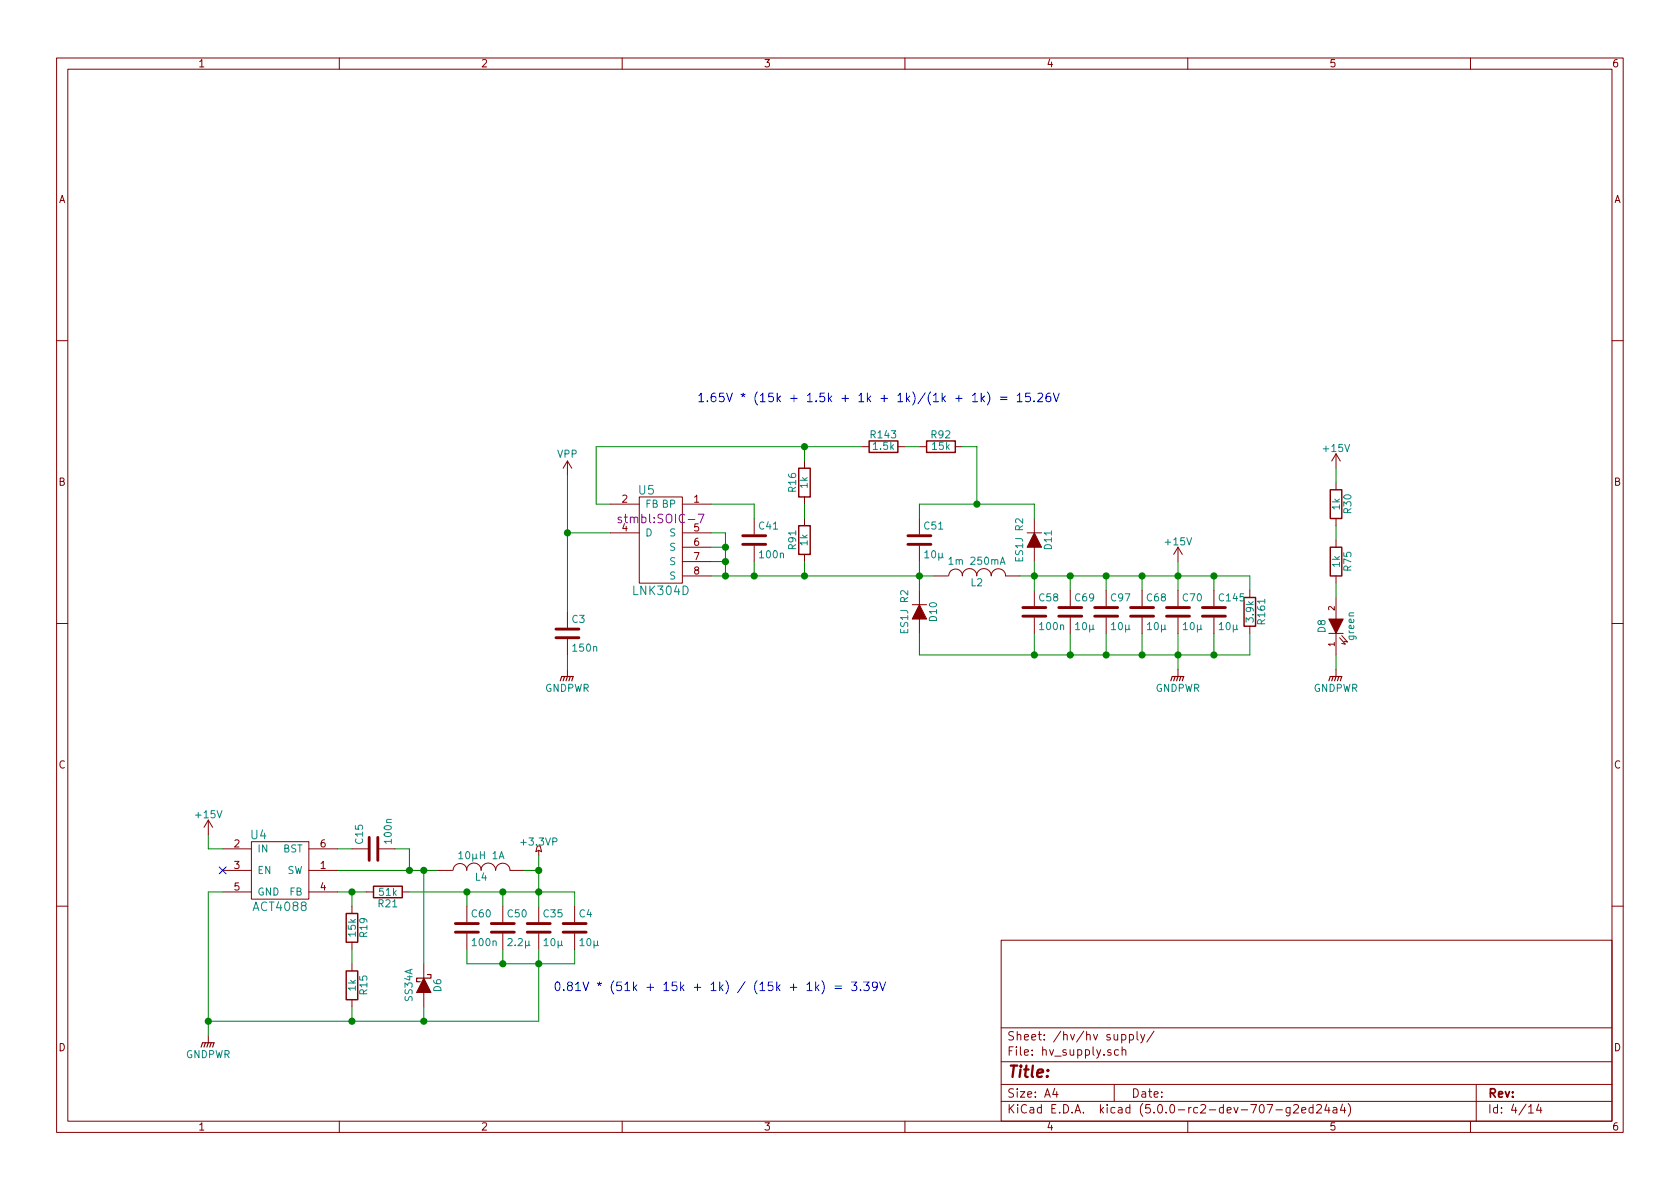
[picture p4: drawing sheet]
EESchema Schematic File Version 4
LIBS:stmbl_4.0-cache
EELAYER 26 0
EELAYER END
$Descr A4 11693 8268
encoding utf-8
Sheet 4 14
Title ""
Date ""
Rev ""
Comp ""
Comment1 ""
Comment2 ""
Comment3 ""
Comment4 ""
$EndDescr
$Comp
L stmbl:D D10
U 1 1
P 6400 4250
F 0 "D10" H 6400 4350 50  0000 C CNN
F 1 "ES1J R2" H 6400 4150 50  0000 C CNN
F 2 "stmbl:SMA_Standard" H 6400 4250 60  0001 C CNN
F 3 "" H 6400 4250 60  0000 C CNN
F 4 "" H 6400 4250 60  0001 C CNN "InternalName"
F 5 "ES1J-LTP" H 6400 4250 60  0001 C CNN "Manufacturer No"
F 6 "" H 6400 4250 60  0001 C CNN "Voltage"
F 7 "" H 6400 4250 60  0001 C CNN "Source"
F 8 "" H 6400 4250 60  0001 C CNN "Tolerance"
	1    6400 4250
	0    1    1    0   
$EndComp
$Comp
L stmbl:D D11
U 1 1
P 7200 3750
F 0 "D11" H 7200 3850 50  0000 C CNN
F 1 "ES1J R2" H 7200 3650 50  0000 C CNN
F 2 "stmbl:SMA_Standard" H 7200 3750 60  0001 C CNN
F 3 "" H 7200 3750 60  0000 C CNN
F 4 "" H 7200 3750 60  0001 C CNN "InternalName"
F 5 "ES1J-LTP" H 7200 3750 60  0001 C CNN "Manufacturer No"
F 6 "" H 7200 3750 60  0001 C CNN "Voltage"
F 7 "" H 7200 3750 60  0001 C CNN "Source"
F 8 "" H 7200 3750 60  0001 C CNN "Tolerance"
	1    7200 3750
	0    1    1    0   
$EndComp
$Comp
L stmbl:INDUCTOR L2
U 1 1
P 6800 4000
F 0 "L2" V 6750 4000 50  0000 C CNN
F 1 "1m 250mA" V 6900 4000 50  0000 C CNN
F 2 "stmbl:NPI31W" H 6800 4000 60  0001 C CNN
F 3 "" H 6800 4000 60  0000 C CNN
F 4 "" H 6800 4000 60  0001 C CNN "InternalName"
F 5 "DT3316P-105" H 6800 4000 60  0001 C CNN "Manufacturer No"
F 6 "" H 6800 4000 60  0001 C CNN "Voltage"
F 7 "" H 6800 4000 60  0001 C CNN "Source"
F 8 "" H 6800 4000 60  0001 C CNN "Tolerance"
	1    6800 4000
	0    -1   -1   0   
$EndComp
$Comp
L stmbl:C C58
U 1 1
P 7200 4250
F 0 "C58" H 7225 4350 50  0000 L CNN
F 1 "100n" H 7225 4150 50  0000 L CNN
F 2 "stmbl:C_0603" H 7238 4100 30  0001 C CNN
F 3 "" H 7200 4250 60  0000 C CNN
F 4 "50V" H 7200 4250 60  0001 C CNN "Voltage"
F 5 "" H 7200 4250 60  0001 C CNN "InternalName"
F 6 "" H 7200 4250 60  0001 C CNN "Manufacturer No"
F 7 "" H 7200 4250 60  0001 C CNN "Source"
F 8 "X7R" H 7200 4250 60  0001 C CNN "Tolerance"
	1    7200 4250
	1    0    0    -1  
$EndComp
$Comp
L stmbl:GNDPWR #PWR042
U 1 1
P 8200 4650
F 0 "#PWR042" H 8200 4450 50  0001 C CNN
F 1 "GNDPWR" H 8200 4520 50  0000 C CNN
F 2 "" H 8200 4600 60  0000 C CNN
F 3 "" H 8200 4600 60  0000 C CNN
	1    8200 4650
	1    0    0    -1  
$EndComp
$Comp
L stmbl:+15V #PWR043
U 1 1
P 8200 3900
F 0 "#PWR043" H 8200 3750 50  0001 C CNN
F 1 "+15V" H 8200 4040 50  0000 C CNN
F 2 "" H 8200 3900 60  0000 C CNN
F 3 "" H 8200 3900 60  0000 C CNN
	1    8200 3900
	1    0    0    -1  
$EndComp
$Comp
L stmbl:VPP #PWR044
U 1 1
P 3950 3300
F 0 "#PWR044" H 3950 3150 50  0001 C CNN
F 1 "VPP" H 3950 3450 50  0000 C CNN
F 2 "" H 3950 3300 60  0000 C CNN
F 3 "" H 3950 3300 60  0000 C CNN
	1    3950 3300
	1    0    0    -1  
$EndComp
$Comp
L stmbl:C C51
U 1 1
P 6400 3750
F 0 "C51" H 6425 3850 50  0000 L CNN
F 1 "10µ" H 6425 3650 50  0000 L CNN
F 2 "stmbl:C_0805" H 6438 3600 30  0001 C CNN
F 3 "" H 6400 3750 60  0000 C CNN
F 4 "25V" H 6400 3750 60  0001 C CNN "Voltage"
F 5 "" H 6400 3750 60  0001 C CNN "InternalName"
F 6 "" H 6400 3750 60  0001 C CNN "Manufacturer No"
F 7 "" H 6400 3750 60  0001 C CNN "Source"
F 8 "X7R" H 6400 3750 60  0001 C CNN "Tolerance"
	1    6400 3750
	1    0    0    -1  
$EndComp
$Comp
L stmbl:C C41
U 1 1
P 5250 3750
F 0 "C41" H 5275 3850 50  0000 L CNN
F 1 "100n" H 5275 3650 50  0000 L CNN
F 2 "stmbl:C_0603" H 5288 3600 30  0001 C CNN
F 3 "" H 5250 3750 60  0000 C CNN
F 4 "50V" H 5250 3750 60  0001 C CNN "Voltage"
F 5 "" H 5250 3750 60  0001 C CNN "InternalName"
F 6 "" H 5250 3750 60  0001 C CNN "Manufacturer No"
F 7 "" H 5250 3750 60  0001 C CNN "Source"
F 8 "X7R" H 5250 3750 60  0001 C CNN "Tolerance"
	1    5250 3750
	1    0    0    -1  
$EndComp
Connection ~ 7200 4550
Wire Wire Line
	6400 4550 6400 4400
Wire Wire Line
	7200 4400 7200 4550
Connection ~ 7200 4000
Wire Wire Line
	7200 3900 7200 4000
Wire Wire Line
	7200 3500 7200 3600
Wire Wire Line
	4950 4000 5050 4000
Wire Wire Line
	4950 3700 5050 3700
Wire Wire Line
	5050 3700 5050 3800
Connection ~ 5050 4000
Wire Wire Line
	4950 3800 5050 3800
Connection ~ 5050 3800
Wire Wire Line
	4950 3900 5050 3900
Connection ~ 5050 3900
Wire Wire Line
	6400 3900 6400 4000
Connection ~ 6400 4000
Wire Wire Line
	5250 3900 5250 4000
Connection ~ 5250 4000
Wire Wire Line
	5250 3600 5250 3500
Wire Wire Line
	5250 3500 4950 3500
$Comp
L stmbl:R R91
U 1 1
P 5600 3750
F 0 "R91" V 5680 3750 50  0000 C CNN
F 1 "1k" V 5600 3750 50  0000 C CNN
F 2 "stmbl:R_0603" V 5530 3750 30  0001 C CNN
F 3 "" H 5600 3750 30  0000 C CNN
F 4 "" H 5600 3750 30  0001 C CNN "InternalName"
F 5 "" H 5600 3750 30  0001 C CNN "Manufacturer No"
F 6 "" H 5600 3750 30  0001 C CNN "Voltage"
F 7 "" H 5600 3750 30  0001 C CNN "Source"
F 8 "1%" H 5600 3750 30  0001 C CNN "Tolerance"
	1    5600 3750
	-1   0    0    1   
$EndComp
$Comp
L stmbl:R R92
U 1 1
P 6550 3100
F 0 "R92" V 6630 3100 50  0000 C CNN
F 1 "15k" V 6550 3100 50  0000 C CNN
F 2 "stmbl:R_0603" V 6480 3100 30  0001 C CNN
F 3 "" H 6550 3100 30  0000 C CNN
F 4 "" H 6550 3100 30  0001 C CNN "InternalName"
F 5 "" H 6550 3100 30  0001 C CNN "Manufacturer No"
F 6 "" H 6550 3100 30  0001 C CNN "Voltage"
F 7 "" H 6550 3100 30  0001 C CNN "Source"
F 8 "1%" H 6550 3100 30  0001 C CNN "Tolerance"
	1    6550 3100
	0    -1   -1   0   
$EndComp
Wire Wire Line
	6400 3600 6400 3500
Wire Wire Line
	4150 3100 4150 3500
Wire Wire Line
	4150 3500 4250 3500
Wire Wire Line
	3950 3300 3950 3700
Wire Wire Line
	3950 3700 4250 3700
$Comp
L stmbl:LED D8
U 1 1
P 9300 4350
F 0 "D8" H 9300 4450 50  0000 C CNN
F 1 "green" H 9300 4250 50  0000 C CNN
F 2 "stmbl:LED-0805-SIDE" H 9300 4350 50  0001 C CNN
F 3 "" H 9300 4350 50  0000 C CNN
F 4 "" H 9300 4350 50  0001 C CNN "InternalName"
F 5 "LTST-S220KGKT" H 9300 4350 50  0001 C CNN "Manufacturer No"
F 6 "" H 9300 4350 50  0001 C CNN "Voltage"
F 7 "" H 9300 4350 50  0001 C CNN "Source"
F 8 "" H 9300 4350 50  0001 C CNN "Tolerance"
	1    9300 4350
	0    -1   -1   0   
$EndComp
$Comp
L stmbl:GNDPWR #PWR045
U 1 1
P 9300 4650
F 0 "#PWR045" H 9300 4450 50  0001 C CNN
F 1 "GNDPWR" H 9300 4520 50  0000 C CNN
F 2 "" H 9300 4600 60  0000 C CNN
F 3 "" H 9300 4600 60  0000 C CNN
	1    9300 4650
	1    0    0    -1  
$EndComp
$Comp
L stmbl:R R75
U 1 1
P 9300 3900
F 0 "R75" V 9380 3900 50  0000 C CNN
F 1 "1k" V 9300 3900 50  0000 C CNN
F 2 "stmbl:R_0603" V 9230 3900 30  0001 C CNN
F 3 "" H 9300 3900 30  0000 C CNN
F 4 "" H 9300 3900 30  0001 C CNN "InternalName"
F 5 "" H 9300 3900 30  0001 C CNN "Manufacturer No"
F 6 "" H 9300 3900 30  0001 C CNN "Voltage"
F 7 "" H 9300 3900 30  0001 C CNN "Source"
F 8 "1%" H 9300 3900 30  0001 C CNN "Tolerance"
	1    9300 3900
	1    0    0    -1  
$EndComp
$Comp
L stmbl:+15V #PWR046
U 1 1
P 9300 3250
F 0 "#PWR046" H 9300 3100 50  0001 C CNN
F 1 "+15V" H 9300 3390 50  0000 C CNN
F 2 "" H 9300 3250 60  0000 C CNN
F 3 "" H 9300 3250 60  0000 C CNN
	1    9300 3250
	1    0    0    -1  
$EndComp
Wire Wire Line
	9300 3650 9300 3750
Wire Wire Line
	9300 4050 9300 4150
Wire Wire Line
	9300 4550 9300 4650
$Comp
L stmbl:R R21
U 1 1
P 2700 6200
F 0 "R21" V 2780 6200 50  0000 C CNN
F 1 "51k" V 2700 6200 50  0000 C CNN
F 2 "stmbl:R_0603" V 2630 6200 30  0001 C CNN
F 3 "" H 2700 6200 30  0000 C CNN
F 4 "" H 2700 6200 30  0001 C CNN "InternalName"
F 5 "" H 2700 6200 30  0001 C CNN "Manufacturer No"
F 6 "" H 2700 6200 30  0001 C CNN "Voltage"
F 7 "" H 2700 6200 30  0001 C CNN "Source"
F 8 "1%" H 2700 6200 30  0001 C CNN "Tolerance"
	1    2700 6200
	0    1    1    0   
$EndComp
$Comp
L stmbl:R R19
U 1 1
P 2450 6450
F 0 "R19" V 2530 6450 50  0000 C CNN
F 1 "15k" V 2450 6450 50  0000 C CNN
F 2 "stmbl:R_0603" V 2380 6450 30  0001 C CNN
F 3 "" H 2450 6450 30  0000 C CNN
F 4 "" H 2450 6450 30  0001 C CNN "InternalName"
F 5 "" H 2450 6450 30  0001 C CNN "Manufacturer No"
F 6 "" H 2450 6450 30  0001 C CNN "Voltage"
F 7 "" H 2450 6450 30  0001 C CNN "Source"
F 8 "1%" H 2450 6450 30  0001 C CNN "Tolerance"
	1    2450 6450
	1    0    0    -1  
$EndComp
$Comp
L stmbl:D_Schottky D6
U 1 1
P 2950 6850
F 0 "D6" H 2950 6950 50  0000 C CNN
F 1 "SS34A" H 2950 6750 50  0000 C CNN
F 2 "stmbl:SMA_Standard" H 2950 6850 60  0001 C CNN
F 3 "" H 2950 6850 60  0000 C CNN
F 4 "" H 2950 6850 60  0001 C CNN "InternalName"
F 5 "SS34A" H 2950 6850 60  0001 C CNN "Manufacturer No"
F 6 "" H 2950 6850 60  0001 C CNN "Voltage"
F 7 "" H 2950 6850 60  0001 C CNN "Source"
F 8 "" H 2950 6850 60  0001 C CNN "Tolerance"
	1    2950 6850
	0    1    1    0   
$EndComp
$Comp
L stmbl:C C15
U 1 1
P 2600 5900
F 0 "C15" H 2625 6000 50  0000 L CNN
F 1 "100n" H 2625 5800 50  0000 L CNN
F 2 "stmbl:C_0603" H 2638 5750 30  0001 C CNN
F 3 "" H 2600 5900 60  0000 C CNN
F 4 "" H 2600 5900 60  0001 C CNN "InternalName"
F 5 "" H 2600 5900 60  0001 C CNN "Manufacturer No"
F 6 "50V" H 2600 5900 60  0001 C CNN "Voltage"
F 7 "" H 2600 5900 60  0001 C CNN "Source"
F 8 "X7R" H 2600 5900 60  0001 C CNN "Tolerance"
	1    2600 5900
	0    -1   -1   0   
$EndComp
$Comp
L stmbl:INDUCTOR L4
U 1 1
P 3350 6050
F 0 "L4" V 3300 6050 50  0000 C CNN
F 1 "10µH 1A" V 3450 6050 50  0000 C CNN
F 2 "stmbl:SMD_INDUCTOR_32x25" H 3350 6050 60  0001 C CNN
F 3 "" H 3350 6050 60  0000 C CNN
F 4 "" H 3350 6050 60  0001 C CNN "InternalName"
F 5 "LQH32PN100MNCL" H 3350 6050 60  0001 C CNN "Manufacturer No"
F 6 "" H 3350 6050 60  0001 C CNN "Voltage"
F 7 "" H 3350 6050 60  0001 C CNN "Source"
F 8 "" H 3350 6050 60  0001 C CNN "Tolerance"
	1    3350 6050
	0    -1   -1   0   
$EndComp
Wire Wire Line
	2350 5900 2450 5900
Wire Wire Line
	2350 6050 2850 6050
Wire Wire Line
	2950 6050 2950 6700
Wire Wire Line
	2350 6200 2450 6200
Wire Wire Line
	2450 6300 2450 6200
Connection ~ 2450 6200
Connection ~ 2850 6050
Connection ~ 3750 6050
$Comp
L stmbl:ACT4088 U4
U 1 1
P 1950 6050
F 0 "U4" H 1800 6300 60  0000 C CNN
F 1 "ACT4088" H 1950 5800 60  0000 C CNN
F 2 "stmbl:SOT-23-6" H 1950 6050 60  0001 C CNN
F 3 "" H 1950 6050 60  0000 C CNN
F 4 "" H 1950 6050 60  0001 C CNN "InternalName"
F 5 "ACT4088US" H 1950 6050 60  0001 C CNN "Manufacturer No"
F 6 "" H 1950 6050 60  0001 C CNN "Voltage"
F 7 "" H 1950 6050 60  0001 C CNN "Source"
F 8 "" H 1950 6050 60  0001 C CNN "Tolerance"
	1    1950 6050
	1    0    0    -1  
$EndComp
Wire Wire Line
	3750 7100 2950 7100
Wire Wire Line
	1450 6200 1450 7100
Wire Wire Line
	1450 5800 1450 5900
Wire Wire Line
	1450 5900 1550 5900
NoConn ~ 1550 6050
Connection ~ 2950 6050
Connection ~ 2950 7100
$Comp
L stmbl:GNDPWR #PWR047
U 1 1
P 1450 7200
F 0 "#PWR047" H 1450 7000 50  0001 C CNN
F 1 "GNDPWR" H 1450 7070 50  0000 C CNN
F 2 "" H 1450 7150 60  0000 C CNN
F 3 "" H 1450 7150 60  0000 C CNN
	1    1450 7200
	1    0    0    -1  
$EndComp
$Comp
L stmbl:+15V #PWR048
U 1 1
P 1450 5800
F 0 "#PWR048" H 1450 5650 50  0001 C CNN
F 1 "+15V" H 1450 5940 50  0000 C CNN
F 2 "" H 1450 5800 60  0000 C CNN
F 3 "" H 1450 5800 60  0000 C CNN
	1    1450 5800
	1    0    0    -1  
$EndComp
$Comp
L stmbl:+3.3VP #PWR049
U 1 1
P 3750 5950
F 0 "#PWR049" H 3900 5900 50  0001 C CNN
F 1 "+3.3VP" H 3750 6050 50  0000 C CNN
F 2 "" H 3750 5950 60  0000 C CNN
F 3 "" H 3750 5950 60  0000 C CNN
	1    3750 5950
	1    0    0    -1  
$EndComp
Connection ~ 2450 7100
Wire Wire Line
	2950 7000 2950 7100
$Comp
L stmbl:R R30
U 1 1
P 9300 3500
F 0 "R30" V 9380 3500 50  0000 C CNN
F 1 "1k" V 9300 3500 50  0000 C CNN
F 2 "stmbl:R_0603" V 9230 3500 30  0001 C CNN
F 3 "" H 9300 3500 30  0000 C CNN
F 4 "" H 9300 3500 30  0001 C CNN "InternalName"
F 5 "" H 9300 3500 30  0001 C CNN "Manufacturer No"
F 6 "" H 9300 3500 30  0001 C CNN "Voltage"
F 7 "" H 9300 3500 30  0001 C CNN "Source"
F 8 "1%" H 9300 3500 30  0001 C CNN "Tolerance"
	1    9300 3500
	1    0    0    -1  
$EndComp
Wire Wire Line
	9300 3250 9300 3350
Wire Wire Line
	8200 3900 8200 4000
Connection ~ 8200 4000
Wire Wire Line
	8200 4400 8200 4550
Connection ~ 8200 4550
Wire Wire Line
	7950 4000 7950 4100
Connection ~ 7950 4000
Wire Wire Line
	7450 4000 7450 4100
Connection ~ 7450 4000
Wire Wire Line
	7450 4550 7450 4400
Connection ~ 7450 4550
Wire Wire Line
	7950 4550 7950 4400
Connection ~ 7950 4550
$Comp
L stmbl:C C35
U 1 1
P 3750 6450
F 0 "C35" H 3775 6550 50  0000 L CNN
F 1 "10µ" H 3775 6350 50  0000 L CNN
F 2 "stmbl:C_0805" H 3788 6300 30  0001 C CNN
F 3 "" H 3750 6450 60  0000 C CNN
F 4 "25V" H 3750 6450 60  0001 C CNN "Voltage"
F 5 "" H 3750 6450 60  0001 C CNN "InternalName"
F 6 "" H 3750 6450 60  0001 C CNN "Manufacturer No"
F 7 "" H 3750 6450 60  0001 C CNN "Source"
F 8 "X7R" H 3750 6450 60  0001 C CNN "Tolerance"
	1    3750 6450
	1    0    0    -1  
$EndComp
$Comp
L stmbl:C C60
U 1 1
P 3250 6450
F 0 "C60" H 3275 6550 50  0000 L CNN
F 1 "100n" H 3275 6350 50  0000 L CNN
F 2 "stmbl:C_0603" H 3288 6300 30  0001 C CNN
F 3 "" H 3250 6450 60  0000 C CNN
F 4 "" H 3250 6450 60  0001 C CNN "InternalName"
F 5 "" H 3250 6450 60  0001 C CNN "Manufacturer No"
F 6 "50V" H 3250 6450 60  0001 C CNN "Voltage"
F 7 "" H 3250 6450 60  0001 C CNN "Source"
F 8 "X7R" H 3250 6450 60  0001 C CNN "Tolerance"
	1    3250 6450
	1    0    0    -1  
$EndComp
$Comp
L stmbl:lnk304D U5
U 1 1
P 4600 3600
F 0 "U5" H 4500 3800 60  0000 C CNN
F 1 "LNK304D" H 4600 3100 60  0000 C CNN
F 2 "stmbl:SOIC-7" H 4600 3600 60  0000 C CNN
F 3 "" H 4600 3600 60  0000 C CNN
F 4 "LNK304DN" H 4600 3600 50  0001 C CNN "Manufacturer No"
F 5 "" H 4600 3600 60  0001 C CNN "InternalName"
F 6 "" H 4600 3600 60  0001 C CNN "Voltage"
F 7 "" H 4600 3600 60  0001 C CNN "Source"
F 8 "" H 4600 3600 60  0001 C CNN "Tolerance"
	1    4600 3600
	1    0    0    -1  
$EndComp
$Comp
L stmbl:C C3
U 1 1
P 3950 4400
F 0 "C3" H 3975 4500 50  0000 L CNN
F 1 "150n" H 3975 4300 50  0000 L CNN
F 2 "stmbl:C_1808" H 3988 4250 30  0001 C CNN
F 3 "" H 3950 4400 60  0000 C CNN
F 4 "" H 3950 4400 60  0001 C CNN "InternalName"
F 5 "C1808W154KCRACTU" H 3950 4400 60  0001 C CNN "Manufacturer No"
F 6 "500V" H 3950 4400 60  0001 C CNN "Voltage"
F 7 "" H 3950 4400 60  0001 C CNN "Source"
F 8 "X7R" H 3950 4400 60  0001 C CNN "Tolerance"
	1    3950 4400
	1    0    0    -1  
$EndComp
$Comp
L stmbl:GNDPWR #PWR050
U 1 1
P 3950 4650
F 0 "#PWR050" H 3950 4450 50  0001 C CNN
F 1 "GNDPWR" H 3950 4520 50  0000 C CNN
F 2 "" H 3950 4600 60  0000 C CNN
F 3 "" H 3950 4600 60  0000 C CNN
	1    3950 4650
	1    0    0    -1  
$EndComp
Wire Wire Line
	3950 4550 3950 4650
$Comp
L stmbl:R R15
U 1 1
P 2450 6850
F 0 "R15" V 2530 6850 50  0000 C CNN
F 1 "1k" V 2450 6850 50  0000 C CNN
F 2 "stmbl:R_0603" V 2380 6850 30  0001 C CNN
F 3 "" H 2450 6850 30  0000 C CNN
F 4 "" H 2450 6850 30  0001 C CNN "InternalName"
F 5 "" H 2450 6850 30  0001 C CNN "Manufacturer No"
F 6 "" H 2450 6850 30  0001 C CNN "Voltage"
F 7 "" H 2450 6850 30  0001 C CNN "Source"
F 8 "1%" H 2450 6850 30  0001 C CNN "Tolerance"
	1    2450 6850
	1    0    0    -1  
$EndComp
Wire Wire Line
	2450 6600 2450 6700
Wire Wire Line
	2450 7000 2450 7100
Text Notes 3850 6900 0    60   ~ 0
0.81V * (51k + 15k + 1k) / (15k + 1k) = 3.39V
$Comp
L stmbl:R R16
U 1 1
P 5600 3350
F 0 "R16" V 5680 3350 50  0000 C CNN
F 1 "1k" V 5600 3350 50  0000 C CNN
F 2 "stmbl:R_0603" V 5530 3350 30  0001 C CNN
F 3 "" H 5600 3350 30  0000 C CNN
F 4 "" H 5600 3350 30  0001 C CNN "InternalName"
F 5 "" H 5600 3350 30  0001 C CNN "Manufacturer No"
F 6 "" H 5600 3350 30  0001 C CNN "Voltage"
F 7 "" H 5600 3350 30  0001 C CNN "Source"
F 8 "1%" H 5600 3350 30  0001 C CNN "Tolerance"
	1    5600 3350
	-1   0    0    1   
$EndComp
$Comp
L stmbl:R R143
U 1 1
P 6150 3100
F 0 "R143" V 6230 3100 50  0000 C CNN
F 1 "1.5k" V 6150 3100 50  0000 C CNN
F 2 "stmbl:R_0603" V 6080 3100 30  0001 C CNN
F 3 "" H 6150 3100 30  0000 C CNN
F 4 "" H 6150 3100 30  0001 C CNN "InternalName"
F 5 "" H 6150 3100 30  0001 C CNN "Manufacturer No"
F 6 "" H 6150 3100 30  0001 C CNN "Voltage"
F 7 "" H 6150 3100 30  0001 C CNN "Source"
F 8 "1%" H 6150 3100 30  0001 C CNN "Tolerance"
	1    6150 3100
	0    -1   -1   0   
$EndComp
Wire Wire Line
	4150 3100 5600 3100
Wire Wire Line
	6300 3100 6400 3100
Wire Wire Line
	6700 3100 6800 3100
Wire Wire Line
	6800 3100 6800 3500
Connection ~ 6800 3500
Text Notes 4850 2800 0    60   ~ 0
1.65V * (15k + 1.5k + 1k + 1k)/(1k + 1k) = 15.26V
Wire Wire Line
	2850 6200 3250 6200
Connection ~ 3500 6200
Wire Wire Line
	3250 6300 3250 6200
Connection ~ 3250 6200
Wire Wire Line
	3750 5950 3750 6050
Wire Wire Line
	3250 6600 3250 6700
Wire Wire Line
	3250 6700 3500 6700
Connection ~ 3500 6700
Wire Wire Line
	3750 6600 3750 6700
Connection ~ 3950 3700
$Comp
L stmbl:C C50
U 1 1
P 3500 6450
F 0 "C50" H 3525 6550 50  0000 L CNN
F 1 "2.2µ" H 3525 6350 50  0000 L CNN
F 2 "stmbl:C_0603" H 3538 6300 30  0001 C CNN
F 3 "" H 3500 6450 60  0000 C CNN
F 4 "25V" H 3500 6450 60  0001 C CNN "Voltage"
F 5 "" H 3500 6450 60  0001 C CNN "InternalName"
F 6 "" H 3500 6450 60  0001 C CNN "Manufacturer No"
F 7 "" H 3500 6450 60  0001 C CNN "Source"
F 8 "X7R" H 3500 6450 60  0001 C CNN "Tolerance"
	1    3500 6450
	1    0    0    -1  
$EndComp
Connection ~ 3750 6200
Wire Wire Line
	4000 6700 4000 6600
Connection ~ 3750 6700
$Comp
L stmbl:C C68
U 1 1
P 7950 4250
F 0 "C68" H 7975 4350 50  0000 L CNN
F 1 "10µ" H 7975 4150 50  0000 L CNN
F 2 "stmbl:C_0805" H 7988 4100 30  0001 C CNN
F 3 "" H 7950 4250 60  0000 C CNN
F 4 "25V" H 7950 4250 60  0001 C CNN "Voltage"
F 5 "" H 7950 4250 60  0001 C CNN "InternalName"
F 6 "" H 7950 4250 60  0001 C CNN "Manufacturer No"
F 7 "" H 7950 4250 60  0001 C CNN "Source"
F 8 "X7R" H 7950 4250 60  0001 C CNN "Tolerance"
	1    7950 4250
	1    0    0    -1  
$EndComp
$Comp
L stmbl:C C69
U 1 1
P 7450 4250
F 0 "C69" H 7475 4350 50  0000 L CNN
F 1 "10µ" H 7475 4150 50  0000 L CNN
F 2 "stmbl:C_0805" H 7488 4100 30  0001 C CNN
F 3 "" H 7450 4250 60  0000 C CNN
F 4 "25V" H 7450 4250 60  0001 C CNN "Voltage"
F 5 "" H 7450 4250 60  0001 C CNN "InternalName"
F 6 "" H 7450 4250 60  0001 C CNN "Manufacturer No"
F 7 "" H 7450 4250 60  0001 C CNN "Source"
F 8 "X7R" H 7450 4250 60  0001 C CNN "Tolerance"
	1    7450 4250
	1    0    0    -1  
$EndComp
Wire Wire Line
	4000 6200 4000 6300
$Comp
L stmbl:C C4
U 1 1
P 4000 6450
F 0 "C4" H 4025 6550 50  0000 L CNN
F 1 "10µ" H 4025 6350 50  0000 L CNN
F 2 "stmbl:C_0805" H 4038 6300 30  0001 C CNN
F 3 "" H 4000 6450 60  0000 C CNN
F 4 "25V" H 4000 6450 60  0001 C CNN "Voltage"
F 5 "" H 4000 6450 60  0001 C CNN "InternalName"
F 6 "" H 4000 6450 60  0001 C CNN "Manufacturer No"
F 7 "" H 4000 6450 60  0001 C CNN "Source"
F 8 "X7R" H 4000 6450 60  0001 C CNN "Tolerance"
	1    4000 6450
	1    0    0    -1  
$EndComp
Wire Wire Line
	7100 4000 7200 4000
Wire Wire Line
	6400 4550 7200 4550
Wire Wire Line
	7700 4100 7700 4000
Connection ~ 7700 4000
Wire Wire Line
	7700 4400 7700 4550
Connection ~ 7700 4550
Wire Wire Line
	1550 6200 1450 6200
Connection ~ 1450 7100
Wire Wire Line
	3650 6050 3750 6050
Wire Wire Line
	3500 6200 3500 6300
Wire Wire Line
	3500 6600 3500 6700
Wire Wire Line
	2750 5900 2850 5900
Wire Wire Line
	2850 5900 2850 6050
$Comp
L stmbl:R R161
U 1 1
P 8700 4250
F 0 "R161" V 8780 4250 50  0000 C CNN
F 1 "3.9k" V 8700 4250 50  0000 C CNN
F 2 "stmbl:R_0603" V 8630 4250 30  0001 C CNN
F 3 "" H 8700 4250 30  0000 C CNN
F 4 "" H 8700 4250 30  0001 C CNN "InternalName"
F 5 "" H 8700 4250 30  0001 C CNN "Manufacturer No"
F 6 "" H 8700 4250 30  0001 C CNN "Voltage"
F 7 "" H 8700 4250 30  0001 C CNN "Source"
F 8 "1%" H 8700 4250 30  0001 C CNN "Tolerance"
	1    8700 4250
	1    0    0    -1  
$EndComp
$Comp
L stmbl:C C97
U 1 1
P 7700 4250
F 0 "C97" H 7725 4350 50  0000 L CNN
F 1 "10µ" H 7725 4150 50  0000 L CNN
F 2 "stmbl:C_0805" H 7738 4100 30  0001 C CNN
F 3 "" H 7700 4250 60  0000 C CNN
F 4 "25V" H 7700 4250 60  0001 C CNN "Voltage"
F 5 "" H 7700 4250 60  0001 C CNN "InternalName"
F 6 "" H 7700 4250 60  0001 C CNN "Manufacturer No"
F 7 "" H 7700 4250 60  0001 C CNN "Source"
F 8 "X7R" H 7700 4250 60  0001 C CNN "Tolerance"
	1    7700 4250
	1    0    0    -1  
$EndComp
Wire Wire Line
	8450 4400 8450 4550
Wire Wire Line
	8450 4100 8450 4000
Connection ~ 5600 4000
Connection ~ 5600 3100
Wire Wire Line
	5600 3100 5600 3200
Wire Wire Line
	5600 3500 5600 3600
Wire Wire Line
	5600 4000 5600 3900
Wire Wire Line
	6400 3500 6800 3500
Wire Wire Line
	7200 4550 7450 4550
Wire Wire Line
	7200 4000 7200 4100
Wire Wire Line
	7200 4000 7450 4000
Wire Wire Line
	5050 4000 5250 4000
Wire Wire Line
	5050 3800 5050 3900
Wire Wire Line
	5050 3900 5050 4000
Wire Wire Line
	6400 4000 6400 4100
Wire Wire Line
	6400 4000 6500 4000
Wire Wire Line
	5250 4000 5600 4000
Wire Wire Line
	2450 6200 2550 6200
Wire Wire Line
	2850 6050 2950 6050
Wire Wire Line
	3750 6050 3750 6200
Wire Wire Line
	2950 6050 3050 6050
Wire Wire Line
	2950 7100 2450 7100
Wire Wire Line
	2450 7100 1450 7100
Wire Wire Line
	8200 4000 8200 4100
Wire Wire Line
	8200 4000 8450 4000
Wire Wire Line
	8200 4550 8200 4650
Wire Wire Line
	8200 4550 8450 4550
Wire Wire Line
	7950 4000 8200 4000
Wire Wire Line
	7450 4000 7700 4000
Wire Wire Line
	7450 4550 7700 4550
Wire Wire Line
	7950 4550 8200 4550
Wire Wire Line
	6800 3500 7200 3500
Wire Wire Line
	3500 6200 3750 6200
Wire Wire Line
	3250 6200 3500 6200
Wire Wire Line
	3500 6700 3750 6700
Wire Wire Line
	3950 3700 3950 4250
Wire Wire Line
	3750 6200 3750 6300
Wire Wire Line
	3750 6200 4000 6200
Wire Wire Line
	3750 6700 3750 7100
Wire Wire Line
	3750 6700 4000 6700
Wire Wire Line
	7700 4000 7950 4000
Wire Wire Line
	7700 4550 7950 4550
Wire Wire Line
	1450 7100 1450 7200
Wire Wire Line
	5600 4000 6400 4000
Wire Wire Line
	5600 3100 6000 3100
$Comp
L stmbl:C C70
U 1 1
P 8200 4250
F 0 "C70" H 8225 4350 50  0000 L CNN
F 1 "10µ" H 8225 4150 50  0000 L CNN
F 2 "stmbl:C_0805" H 8238 4100 30  0001 C CNN
F 3 "" H 8200 4250 60  0000 C CNN
F 4 "25V" H 8200 4250 60  0001 C CNN "Voltage"
F 5 "" H 8200 4250 60  0001 C CNN "InternalName"
F 6 "" H 8200 4250 60  0001 C CNN "Manufacturer No"
F 7 "" H 8200 4250 60  0001 C CNN "Source"
F 8 "X7R" H 8200 4250 60  0001 C CNN "Tolerance"
	1    8200 4250
	1    0    0    -1  
$EndComp
$Comp
L stmbl:C C145
U 1 1
P 8450 4250
F 0 "C145" H 8475 4350 50  0000 L CNN
F 1 "10µ" H 8475 4150 50  0000 L CNN
F 2 "stmbl:C_0805" H 8488 4100 30  0001 C CNN
F 3 "" H 8450 4250 60  0000 C CNN
F 4 "25V" H 8450 4250 60  0001 C CNN "Voltage"
F 5 "" H 8450 4250 60  0001 C CNN "InternalName"
F 6 "" H 8450 4250 60  0001 C CNN "Manufacturer No"
F 7 "" H 8450 4250 60  0001 C CNN "Source"
F 8 "X7R" H 8450 4250 60  0001 C CNN "Tolerance"
	1    8450 4250
	1    0    0    -1  
$EndComp
Wire Wire Line
	8450 4550 8700 4550
Wire Wire Line
	8700 4550 8700 4400
Connection ~ 8450 4550
Wire Wire Line
	8450 4000 8700 4000
Wire Wire Line
	8700 4000 8700 4100
Connection ~ 8450 4000
$EndSCHEMATC
